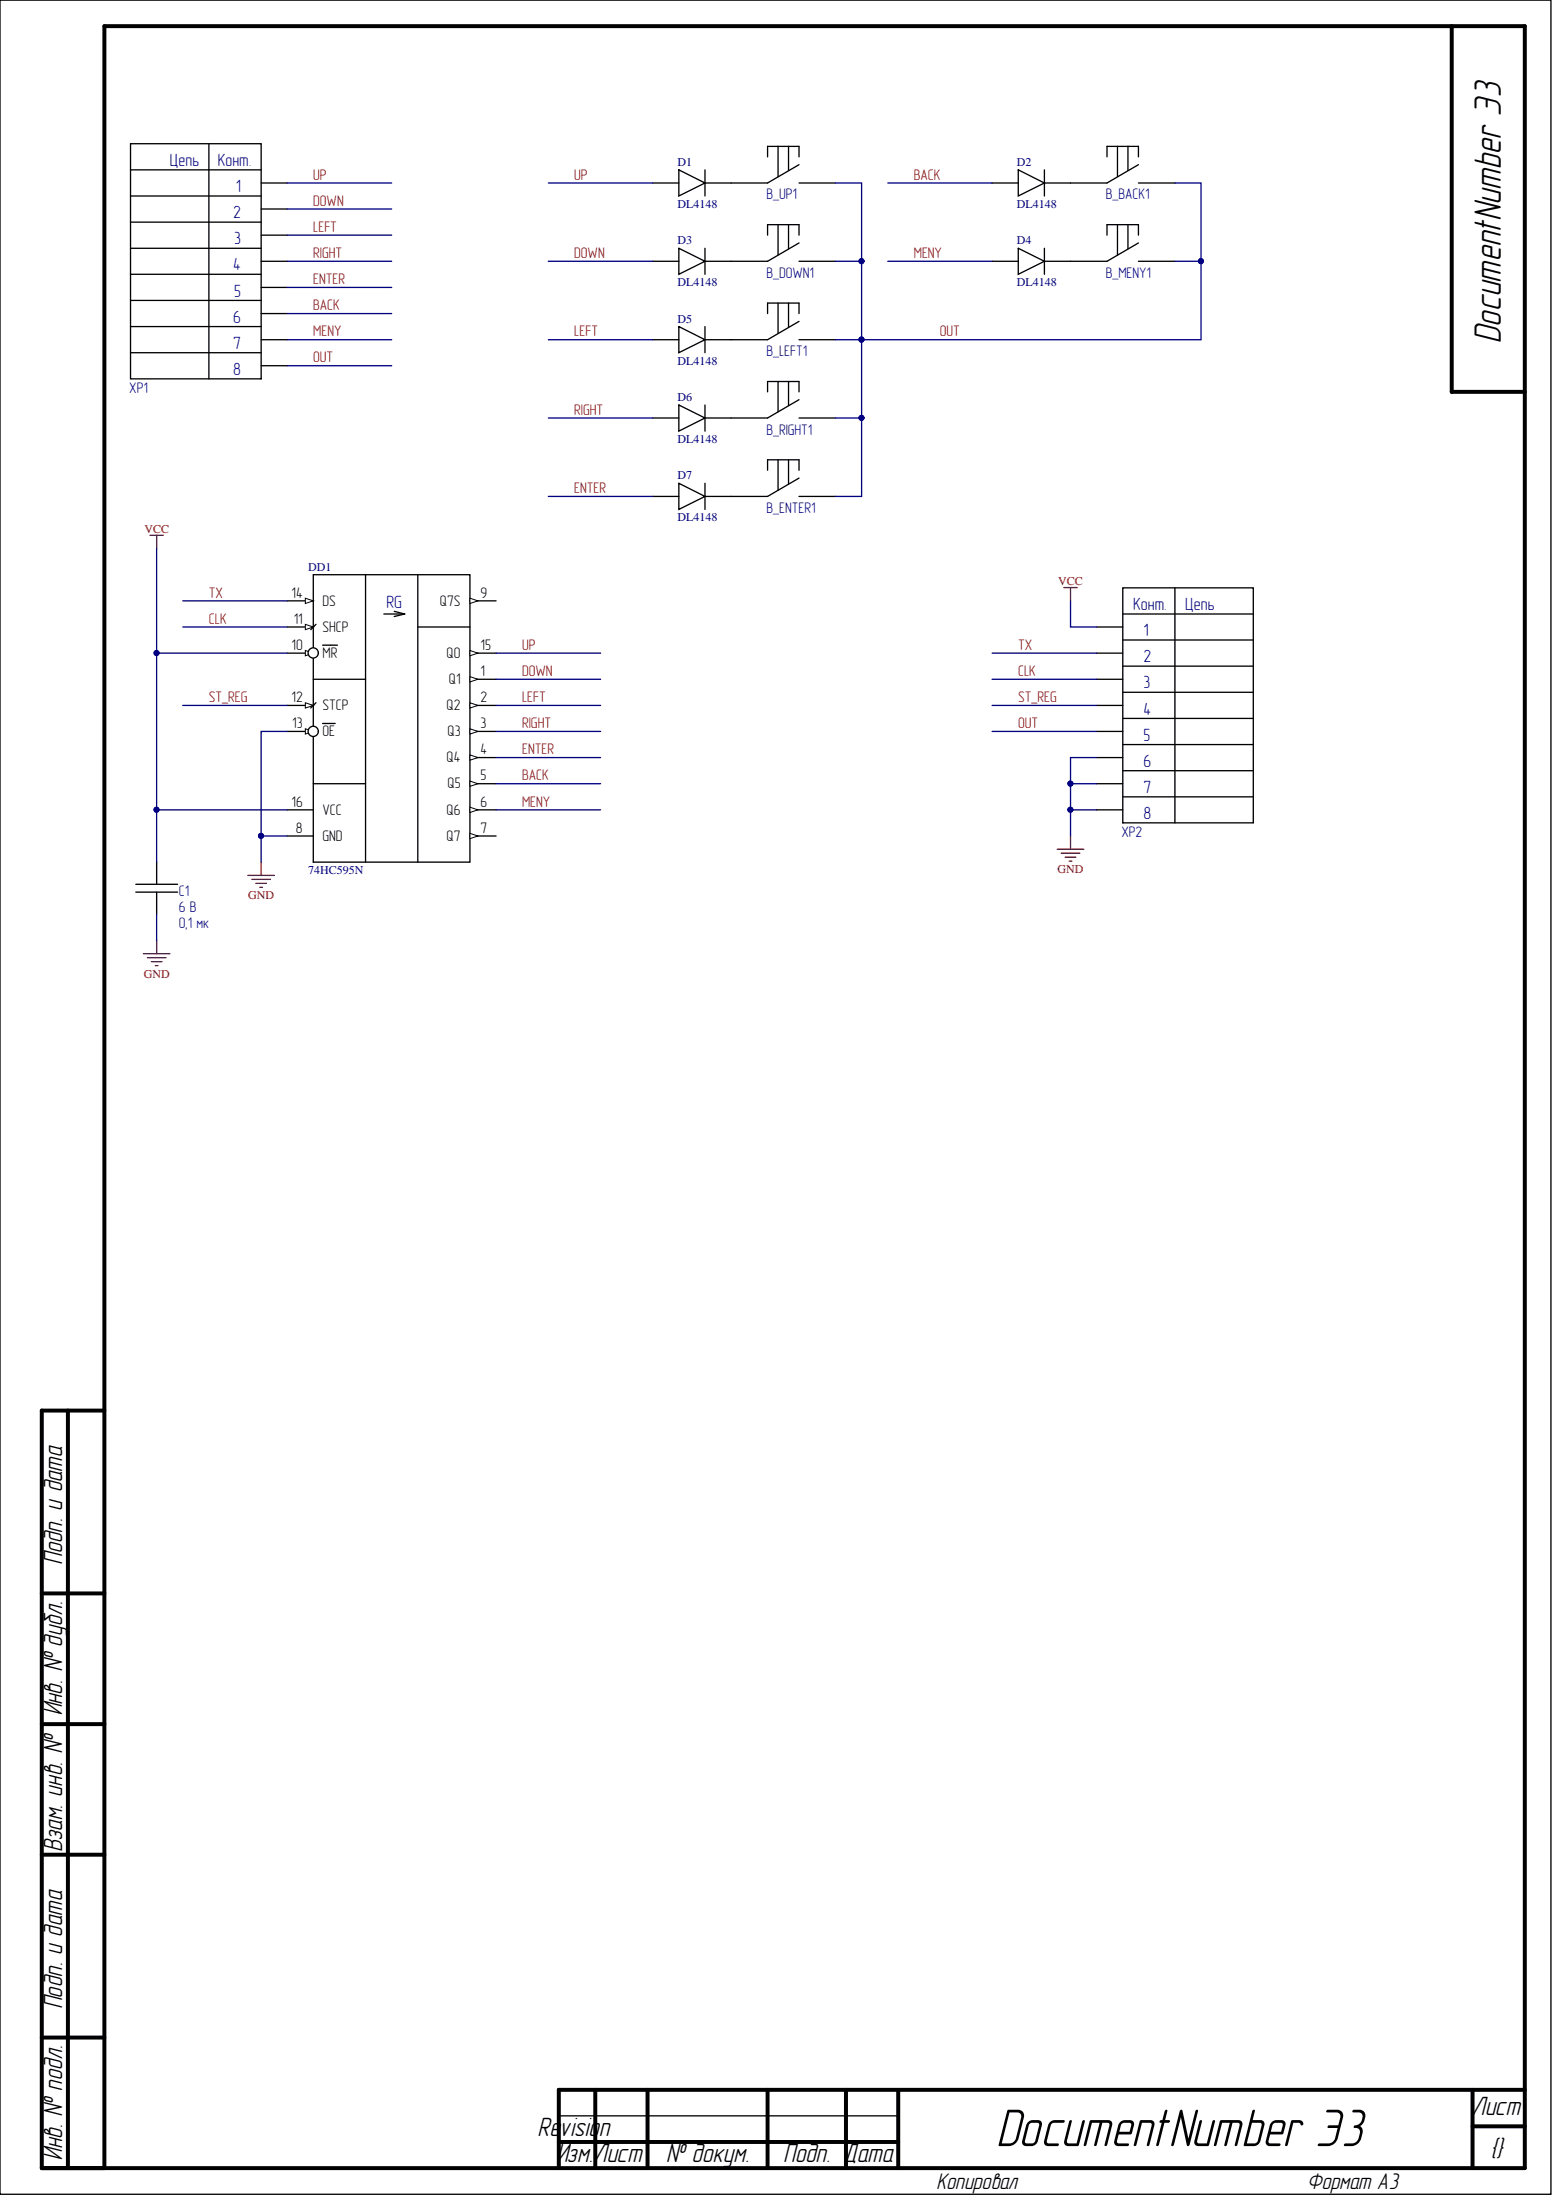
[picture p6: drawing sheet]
<svg xmlns="http://www.w3.org/2000/svg" width="297mm" height="420mm" viewBox="0 0 297 420" stroke-linecap="round" stroke-linejoin="round" font-family="sans-serif">
<g fill="none" stroke="#000" stroke-width=".76">
<path d="M277.1 5v69.8h14M13 269.4v144.7M19.9 269.4h-11.9v144.7h283.1v-409.1h-271.2v409.1M8 304.3h11.9M8 329.3h11.9M8 354.2h11.9M8 389.1h11.9M113.6 399.1v15M123.6 399.1v15M146.5 399.1v15M161.5 399.1v15M171.5 399.1v15"/>
<path d="M281.1 399.1v15M291.1 399.1h-184.4v15M106.7 409.1h64.8M281.1 406.1h10"/>
</g>
<g fill="none" stroke="#000" stroke-width=".25">
<path d="M0 0h296.1v419.1h-296.1zM24.9 27.4h25v45h-25zM24.9 32.4h25M24.9 37.4h25M39.9 27.4v45M49.9 34.9h4.9M49.9 39.9h4.9M146.5 30v-2h6v2M148.5 28v5.7M150.5 28v4.5M152.5 31.5l-6 3.4h-6.9M152.5 34.9h7"/>
<path d="M211.3 30v-2h6v2M213.3 28v5.7M215.3 28v4.5M217.3 31.5l-6 3.4h-6.9M217.3 34.9h7M24.9 42.4h25M24.9 47.4h25M24.9 52.4h25M24.9 57.4h25M49.9 44.9h4.9M49.9 49.9h4.9M49.9 54.9h4.9"/>
<path d="M49.9 59.9h4.9M146.5 44.9v-2h6v2M146.5 59.9v-2h6v2M148.5 42.9v5.8M148.5 57.9v5.8M150.5 42.9v4.6M150.5 57.9v4.6M152.5 46.4l-6 3.5h-6.9M152.5 49.9h7M211.3 44.9v-2h6v2M213.3 42.9v5.8M215.3 42.9v4.6"/>
<path d="M217.3 46.4l-6 3.5h-6.9M217.3 49.9h7M24.9 67.4h25M24.9 62.4h25M49.9 64.9h4.9M49.9 69.8h4.9M146.5 74.8v-1.9h6v1.9M148.5 72.9v5.7M150.5 72.9v4.5M152.5 61.4l-6 3.5h-6.9M152.5 64.9h7M152.5 76.3l-6 3.5h-6.9"/>
<path d="M152.5 79.8h7M146.5 89.8v-2h6v2M148.5 87.8v5.8M150.5 87.8v4.6M152.5 91.3l-6 3.5h-6.9M152.5 94.8h7M59.8 109.8h29.9v54.9h-29.9zM69.8 109.8v54.9M79.8 109.8v54.9M79.8 119.7h9.9M54.8 139.7h5M25.9 170.4h8"/>
<path d="M25.9 168.9h8M29.9 164.7v4.2M29.9 170.4v4.2M106.7 404.1h64.8"/>
</g>
<path d="M58.3 139.2l1.5 .5-1.5 .5z" fill="#fff"/>
<path d="M58.3 139.2l1.5 .5-1.5 .5z" fill="none" stroke="#000" stroke-width=".19"/>
<path d="M54.8 134.7h5M61.6 138.2h2.4M54.8 159.7h5" fill="none" stroke="#000" stroke-width=".25"/>
<path d="M58.3 134.2l1.5 .5-1.5 .5z" fill="#fff"/>
<path d="M58.3 134.2l1.5 .5-1.5 .5z" fill="none" stroke="#000" stroke-width=".19"/>
<path d="M89.7 124.7h5M54.8 154.7h5" fill="none" stroke="#000" stroke-width=".25"/>
<path d="M89.7 124.2l1.5 .5-1.5 .5z" fill="#fff"/>
<path d="M89.7 124.2l1.5 .5-1.5 .5z" fill="none" stroke="#000" stroke-width=".19"/>
<path d="M89.7 129.7h5" fill="none" stroke="#000" stroke-width=".25"/>
<path d="M89.7 129.2l1.5 .5-1.5 .5z" fill="#fff"/>
<path d="M89.7 129.2l1.5 .5-1.5 .5z" fill="none" stroke="#000" stroke-width=".19"/>
<path d="M89.7 134.7h5" fill="none" stroke="#000" stroke-width=".25"/>
<path d="M89.7 134.2l1.5 .5-1.5 .5z" fill="#fff"/>
<path d="M89.7 134.2l1.5 .5-1.5 .5z" fill="none" stroke="#000" stroke-width=".19"/>
<path d="M89.7 139.7h5" fill="none" stroke="#000" stroke-width=".25"/>
<path d="M89.7 139.2l1.5 .5-1.5 .5z" fill="#fff"/>
<path d="M89.7 139.2l1.5 .5-1.5 .5z" fill="none" stroke="#000" stroke-width=".19"/>
<path d="M89.7 144.7h5" fill="none" stroke="#000" stroke-width=".25"/>
<path d="M89.7 144.2l1.5 .5-1.5 .5z" fill="#fff"/>
<path d="M89.7 144.2l1.5 .5-1.5 .5z" fill="none" stroke="#000" stroke-width=".19"/>
<path d="M89.7 149.7h5" fill="none" stroke="#000" stroke-width=".25"/>
<path d="M89.7 149.2l1.5 .5-1.5 .5z" fill="#fff"/>
<path d="M89.7 149.2l1.5 .5-1.5 .5z" fill="none" stroke="#000" stroke-width=".19"/>
<path d="M89.7 154.7h5" fill="none" stroke="#000" stroke-width=".25"/>
<path d="M89.7 154.2l1.5 .5-1.5 .5z" fill="#fff"/>
<path d="M89.7 154.2l1.5 .5-1.5 .5z" fill="none" stroke="#000" stroke-width=".19"/>
<path d="M89.7 159.7h5" fill="none" stroke="#000" stroke-width=".25"/>
<path d="M89.7 159.2l1.5 .5-1.5 .5z" fill="#fff"/>
<path d="M89.7 159.2l1.5 .5-1.5 .5z" fill="none" stroke="#000" stroke-width=".19"/>
<circle cx="59.8" cy="139.7" r=".98" fill="#fff" stroke="#000" stroke-width=".25"/>
<path d="M54.8 114.8h5" fill="none" stroke="#000" stroke-width=".25"/>
<path d="M58.3 114.2l1.5 .6-1.5 .5z" fill="#fff"/>
<path d="M58.3 114.2l1.5 .6-1.5 .5z" fill="none" stroke="#000" stroke-width=".19"/>
<path d="M54.8 119.7h5" fill="none" stroke="#000" stroke-width=".25"/>
<path d="M58.3 119.2l1.5 .5-1.5 .6z" fill="#fff"/>
<path d="M58.3 119.2l1.5 .5-1.5 .6z" fill="none" stroke="#000" stroke-width=".19"/>
<path d="M54.8 124.7h5" fill="none" stroke="#000" stroke-width=".25"/>
<path d="M58.3 124.2l1.5 .5-1.5 .5z" fill="#fff"/>
<path d="M58.3 124.2l1.5 .5-1.5 .5z" fill="none" stroke="#000" stroke-width=".19"/>
<path d="M61.6 123.2h2.8" fill="none" stroke="#000" stroke-width=".25"/>
<circle cx="59.8" cy="124.7" r=".98" fill="#fff" stroke="#000" stroke-width=".25"/>
<path d="M89.7 114.8h5" fill="none" stroke="#000" stroke-width=".25"/>
<path d="M89.7 114.2l1.5 .6-1.5 .5z" fill="#fff"/>
<path d="M89.7 114.2l1.5 .6-1.5 .5z" fill="none" stroke="#000" stroke-width=".19"/>
<g fill="none" stroke="#000" stroke-width=".25">
<path d="M124.6 34.9h5M129.6 32.4l5 2.5-5 2.5zM134.6 34.9h5M134.6 32.4v5M189.4 34.9h5M194.4 32.4l5 2.5-5 2.5zM199.4 34.9h5M199.4 32.4v5M124.6 49.9h5M129.6 47.4l5 2.5-5 2.5zM134.6 47.4v5M134.6 49.9h5"/>
<path d="M189.4 49.9h5M194.4 47.4l5 2.5-5 2.5zM199.4 49.9h5M199.4 47.4v5M124.6 64.9h5M124.6 79.8h5M129.6 62.4l5 2.5-5 2.5zM129.6 77.3l5 2.5-5 2.5zM134.6 62.4v5M134.6 77.3v5M134.6 64.9h5M134.6 79.8h5"/>
<path d="M124.6 94.8h5M129.6 92.3l5 2.5-5 2.5zM134.6 92.3v5M134.6 94.8h5M60.3 119.2l-1 1.1M73.3 117.3h4M75.3 116.8l2 .5M77.3 117.3l-2 .4M209.4 119.7h4.9M214.3 112.3h25v44.9h-25zM214.3 117.3h25M224.3 112.3v44.9"/>
<path d="M59.8 129.7h10M60.3 134.2l-1 1M209.4 129.7h4.9M209.4 124.7h4.9M209.4 134.7h4.9M209.4 139.7h4.9M214.3 122.2h25M214.3 127.2h25M214.3 132.2h25M214.3 137.2h25M59.8 149.7h10M209.4 149.7h4.9"/>
<path d="M209.4 144.7h4.9M209.4 154.7h4.9M214.3 142.2h25M214.3 152.2h25M214.3 147.2h25"/>
</g>
<g fill="none" stroke="#800000" stroke-width=".25">
<path d="M28.6 102.2h2.6M29.9 102.2v2.6M203.1 112.2h2.5M204.4 112.2v2.6M204.4 159.7v2.5M29.9 179.6v2.5M47.3 167.2h5.1M48.1 167.9h3.5M48.8 168.7h2.1M49.6 169.5h.5M49.9 164.7v2.5M201.8 162.2h5.1"/>
<path d="M202.6 163h3.5M203.3 163.7h2.1M204.1 164.5h.5M27.4 182.1h5M28.1 182.9h3.6M28.9 183.7h2M29.7 184.4h.5"/>
</g>
<g fill="none" stroke="#000080" stroke-width=".25">
<path d="M54.8 34.9h20M54.8 39.9h20M104.7 34.9h19.9M159.5 34.9h5v59.9h-5M169.5 34.9h19.9M224.3 34.9h5v15h-5M54.8 49.9h20M54.8 44.9h20M54.8 54.9h20M54.8 59.9h20M104.7 49.9h19.9M159.5 49.9h5"/>
<path d="M169.5 49.9h19.9M229.3 49.9v15h-69.8M54.8 64.9h20M54.8 69.8h20M104.7 64.9h19.9M104.7 79.8h19.9M159.5 79.8h5M104.7 94.8h19.9M29.9 104.8v19.9M34.9 114.8h19.9M34.9 119.7h19.9M204.4 114.8v4.9h5"/>
<path d="M34.9 134.7h19.9M54.8 124.7h-24.9v30M54.8 139.7h-4.9v20M94.7 124.7h20M94.7 129.7h20M94.7 134.7h20M94.7 139.7h20M189.4 124.7h20M189.4 129.7h20M189.4 134.7h20M189.4 139.7h20M54.8 159.7h-4.9v5"/>
<path d="M54.8 154.7h-24.9v10M94.7 144.7h20M94.7 149.7h20M94.7 154.7h20M204.4 149.7h5M204.4 154.7h5M209.4 144.7h-5v15M29.9 174.6v5"/>
</g>
<g fill="#000080" stroke="#000080" stroke-width=".19">
<circle cx="164.5" cy="49.9" r=".48"/>
<circle cx="164.5" cy="64.9" r=".48"/>
<circle cx="164.5" cy="79.8" r=".48"/>
<circle cx="229.3" cy="49.9" r=".48"/>
<circle cx="49.8" cy="159.6" r=".48"/>
<circle cx="29.9" cy="154.6" r=".48"/>
<circle cx="29.9" cy="124.7" r=".48"/>
<circle cx="204.3" cy="149.6" r=".48"/>
<circle cx="204.3" cy="154.6" r=".48"/>
</g>
<text font-size="10.1" x="190.5" y="409.9">DocumentNumber Э3</text>
<text font-size="7.3" x="286.5" y="65.3" transform="rotate(-90 286.5 65.3)">DocumentNumber Э3</text>
<g font-size="5.1">
<text x="11.9" y="298.7" transform="rotate(-90 11.9 298.7)">Подп. и дата</text>
<text x="11.9" y="327.6" transform="rotate(-90 11.9 327.6)">Инв. № дубл.</text>
<text x="11.9" y="353.5" transform="rotate(-90 11.9 353.5)">Взам. инв. №</text>
<text x="11.9" y="383.5" transform="rotate(-90 11.9 383.5)">Подп. и дата</text>
<text x="102.8" y="408">Re</text>
<text x="107" y="408">visio</text>
<text x="114.5" y="408">n</text>
<text x="281.1" y="404">Лист</text>
<text x="11.9" y="412.4" transform="rotate(-90 11.9 412.4)">Инв. № подл.</text>
<text x="106.3" y="413">Изм.Лист</text>
<text x="127.3" y="413">№ докум.</text>
<text x="149.7" y="413">Подп. Дата</text>
<text x="284.4" y="412">{}</text>
</g>
<g font-size="4.4">
<text x="178.9" y="418.1">Копировал</text>
<text x="249.7" y="418.1">Формат А3</text>
</g>
<g font-size="3.4" fill="#000080">
<text x="32.5" y="31.7">Цепь</text>
<text x="41.6" y="31.7">Конт.</text>
<text x="44.5" y="41.7">2</text>
<text x="45" y="36.7">1</text>
<text x="44.7" y="46.7">3</text>
<text x="44.5" y="51.7">4</text>
<text x="44.7" y="56.6">5</text>
<text x="44.5" y="61.6">6</text>
<text x="44.5" y="66.6">7</text>
<text x="44.5" y="71.6">8</text>
<text x="73.8" y="116">RG</text>
<text x="216.3" y="116.5">Конт.</text>
<text x="226.3" y="116.5">Цепь</text>
<text x="218.3" y="121.5">1</text>
<text x="218.3" y="126.5">2</text>
<text x="218.3" y="131.5">3</text>
<text x="218.3" y="136.5">4</text>
<text x="218.3" y="141.4">5</text>
<text x="218.3" y="146.4">6</text>
<text x="218.3" y="151.4">7</text>
<text x="218.3" y="156.4">8</text>
</g>
<g font-size="2.9" fill="#800000">
<text x="59.8" y="34.3">UP</text>
<text x="109.6" y="34.3">UP</text>
<text x="174.5" y="34.3">BACK</text>
<text x="59.8" y="39.3">DOWN</text>
<text x="59.8" y="44.3">LEFT</text>
<text x="59.8" y="49.2">RIGHT</text>
<text x="109.6" y="49.2">DOWN</text>
<text x="174.5" y="49.2">MENY</text>
<text x="59.8" y="54.3">ENTER</text>
<text x="59.8" y="59.3">BACK</text>
<text x="59.8" y="64.2">MENY</text>
<text x="109.6" y="64.2">LEFT</text>
<text x="179.4" y="64.2">OUT</text>
<text x="59.8" y="69.2">OUT</text>
<text x="109.6" y="79.2">RIGHT</text>
<text x="109.6" y="94.1">ENTER</text>
<text x="39.9" y="114.1">TX</text>
<text x="39.9" y="119.1">CLK</text>
<text x="99.7" y="124.1">UP</text>
<text x="194.4" y="124.1">TX</text>
<text x="99.7" y="129.1">DOWN</text>
<text x="194.4" y="129.1">CLK</text>
<text x="39.9" y="134.1">ST_REG</text>
<text x="99.7" y="134.1">LEFT</text>
<text x="194.4" y="134.1">ST_REG</text>
<text x="99.7" y="139.1">RIGHT</text>
<text x="194.4" y="139.1">OUT</text>
<text x="99.7" y="144.1">ENTER</text>
<text x="99.7" y="149.1">BACK</text>
<text x="99.7" y="154">MENY</text>
</g>
<g font-size="2.9" fill="#000080">
<text x="146.3" y="38.1">B_UP1</text>
<text x="211.1" y="38.1">B_BACK1</text>
<text x="146.3" y="53">B_DOWN1</text>
<text x="211.1" y="53">B_MENY1</text>
<text x="146.3" y="68">B_LEFT1</text>
<text x="24.7" y="75">XP1</text>
<text x="146.3" y="83">B_RIGHT1</text>
<text x="146.3" y="98">B_ENTER1</text>
<text x="214.1" y="159.8">XP2</text>
<text x="34.1" y="171.1">C1</text>
<text x="34.1" y="174.1">6 В</text>
<text x="34.1" y="177.1">0,1 мк</text>
</g>
<g font-size="2.9">
<text x="55.7" y="114.1">14</text>
<text x="56.1" y="119.1">11</text>
<text x="61.6" y="115.6">DS</text>
<text x="84" y="115.6">Q7S</text>
<text x="91.7" y="114.1">9</text>
<text x="55.7" y="124.1">10</text>
<text x="61.6" y="120.6">SHCP</text>
<text x="61.6" y="125.6">MR</text>
<text x="85.2" y="125.6">Q0</text>
<text x="91.7" y="124.1">15</text>
<text x="85.7" y="130.6">Q1</text>
<text x="91.7" y="129.1">1</text>
<text x="55.7" y="134.1">12</text>
<text x="61.6" y="135.6">STCP</text>
<text x="85.2" y="135.6">Q2</text>
<text x="91.7" y="134.1">2</text>
<text x="55.8" y="139.1">13</text>
<text x="61.6" y="140.6">OE</text>
<text x="85.4" y="140.6">Q3</text>
<text x="91.7" y="139.1">3</text>
<text x="85.2" y="145.6">Q4</text>
<text x="91.7" y="144.1">4</text>
<text x="91.7" y="149.1">5</text>
<text x="55.7" y="154">16</text>
<text x="61.6" y="155.6">VCC</text>
<text x="85.2" y="155.6">Q6</text>
<text x="85.4" y="150.6">Q5</text>
<text x="91.7" y="154">6</text>
<text x="56.5" y="159">8</text>
<text x="61.6" y="160.5">GND</text>
<text x="85.2" y="160.5">Q7</text>
<text x="91.7" y="159">7</text>
</g>
<g font-size="2.3" fill="#000080">
<text x="129.3" y="31.7">D1</text>
<text x="194.1" y="31.7">D2</text>
<text x="129.3" y="39.7">DL4148</text>
<text x="194.1" y="39.7">DL4148</text>
<text x="129.3" y="46.7">D3</text>
<text x="194.1" y="46.7">D4</text>
<text x="129.3" y="54.7">DL4148</text>
<text x="194.1" y="54.7">DL4148</text>
<text x="129.3" y="61.6">D5</text>
<text x="129.3" y="69.6">DL4148</text>
<text x="129.3" y="76.6">D6</text>
<text x="129.3" y="84.6">DL4148</text>
<text x="129.3" y="91.6">D7</text>
<text x="129.3" y="99.6">DL4148</text>
<text x="58.8" y="109">DD1</text>
<text x="58.8" y="166.9">74HC595N</text>
</g>
<g font-size="2.3" fill="#800000">
<text x="27.6" y="101.7">VCC</text>
<text x="202" y="111.7">VCC</text>
<text x="201.9" y="166.7">GND</text>
<text x="47.3" y="171.7">GND</text>
<text x="27.4" y="186.7">GND</text>
</g>
</svg>
